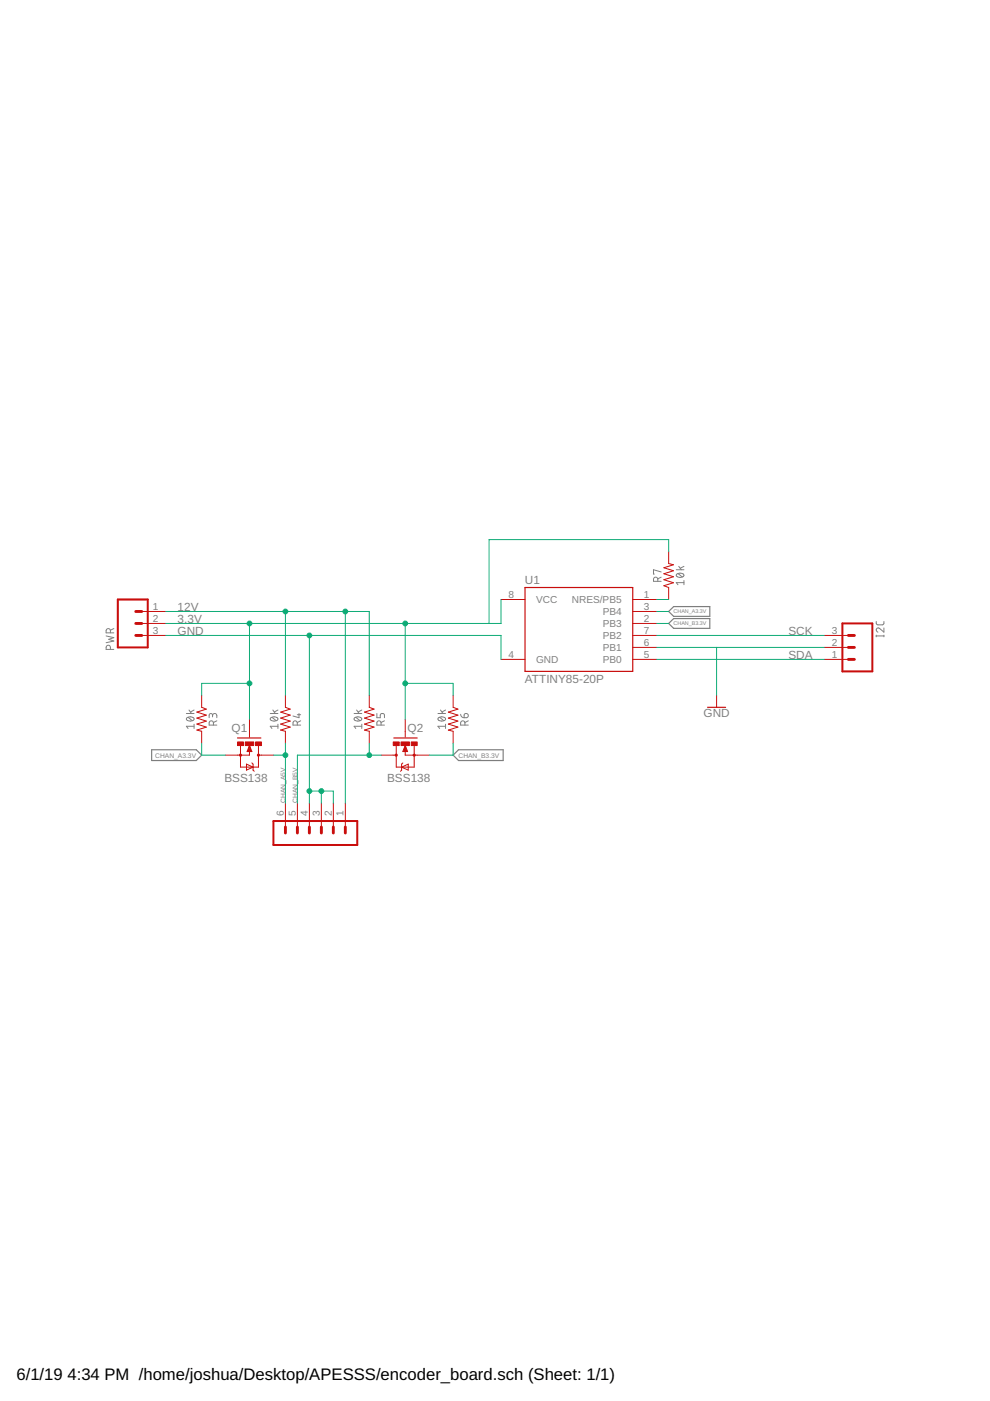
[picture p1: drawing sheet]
<svg xmlns="http://www.w3.org/2000/svg" width="210mm" height="297mm" viewBox="0 0 210 297" stroke-linecap="round" stroke-linejoin="round" font-family="sans-serif">
<g fill="none" stroke="#808080" stroke-width=".21">
<path d="M22.5 134.8l1.6 .4-1 .4 1 .3-1.6 .4M23.4 137.7v-.5a.46 .46 0 0 0-.4-.4 .46 .46 0 0 0-.5 .4v.5h1.6M23.4 134.2v-.5a.46 .46 0 0 0-.4-.4 .46 .46 0 0 0-.5 .4v.5h1.6M24.1 133.3l-.7 .3M139.5 123.3v-.5a.46 .46 0 0 0-.5-.4 .46 .46 0 0 0-.4 .4v.5h1.6M140.2 121.3l-1.6-.5v.9h.1M140.2 122.4l-.7 .3M143.4 120.8h1.6M143.5 121.7a1.04 1.04 0 0 1 1.5 .3 .95 .95 0 0 1-1.6 0zM143.7 121.6l1 .7M143.9 120.1l.6 .7M145 123.5h-1.6l.3 .5"/>
<path d="M145 123.1v.9M145 120.1l-.8 .4M185.8 131.8v.4l.3 .3 1.1-.1 .2-.2v-.4M185.8 134.8h1.6M185.8 134.7v.3M187.4 133.1v.9l-.9-.7a.44 .44 0 0 0-.7 .1 .44 .44 0 0 0 .3 .6M187.4 134.7v.3M39.5 151.3h1.6M39.6 152.2a1.02 1.02 0 0 1 1.5 .2 .97 .97 0 0 1-1.6 0zM39.9 152.1l.9 .7M40.1 150.5l.5 .8M41.1 154h-1.6l.4 .5"/>
<path d="M41.1 153.5v1M41.1 150.5l-.7 .5M45.1 151.7a.46 .46 0 0 1 .4-.4 .46 .46 0 0 1 .5 .4v.5M45.1 152v-.4a.36 .36 0 0 0-.4-.3 .36 .36 0 0 0-.4 .3v.6M45.3 153.7v-.4a.46 .46 0 0 0-.5-.5 .46 .46 0 0 0-.5 .5v.4h1.7M46 152.8l-.7 .4M57.3 151.3h1.6M57.4 152.2a1.02 1.02 0 0 1 1.5 .2 .97 .97 0 0 1-1.6 0zM57.7 152.1l.9 .7M57.8 150.5l.6 .8M58.9 154h-1.6l.4 .5M58.9 153.5v1"/>
<path d="M58.9 150.5l-.8 .5M63 153.7v-.4a.46 .46 0 0 0-.4-.5 .46 .46 0 0 0-.5 .5v.4h1.7M63 151.5h.8M63.4 151.3v.9l-1.3-.4M63.8 152.8l-.8 .4M75.1 151.3h1.6M75.2 152.2a1.03 1.03 0 0 1 1.5 .2 .97 .97 0 0 1-1.6 0zM75.4 152.1l.9 .7M75.6 150.5l.6 .8M76.7 154h-1.6l.3 .5M76.7 153.5v1M76.7 150.5l-.8 .5"/>
<path d="M79.9 151.3v.9h.7v-.6a.45 .45 0 0 1 .5-.3 .45 .45 0 0 1 .4 .3v.6M80.8 153.7v-.4a.44 .44 0 0 0-.5-.5 .44 .44 0 0 0-.4 .5v.4h1.6M81.5 152.8l-.7 .4M92.9 151.3h1.6M93 152.2a1 1 0 0 1 1.5 .2 .95 .95 0 0 1-1.6 0zM93.2 152.1l.9 .7M93.4 150.5l.5 .8M94.5 154h-1.6l.3 .5M94.5 153.5v1M94.5 150.5l-.8 .5M97.7 151.4l.3 .6 .4 .2M98.5 151.4a.46 .46 0 0 1 .7 .1 .46 .46 0 0 1-.4 .7h-.4z"/>
<path d="M98.6 153.7v-.4a.46 .46 0 0 0-.5-.5 .46 .46 0 0 0-.4 .5v.4h1.6M99.3 152.8l-.7 .4"/>
</g>
<path d="M141.8 129.6l1-1h7.7v2.1h-7.7zM141.8 132.2l1-1.1h7.7v2.1h-7.7zM32.2 159h9.4l1.2 1.1-1.2 1.1h-9.4zM96.1 160.1l1.1-1.1h9.5v2.2h-9.5z" fill="none" stroke="#808080" stroke-width=".25"/>
<g fill="none" stroke="#c90d0c" stroke-width=".21">
<path d="M141.8 116.9v2.6l1 .2-2 .7 2 .6-2 .6 2 .7-2 .6 2 .6-2 .7 1 .4v2.5M30.1 134.7h5M30.1 132.2h5M30.1 129.6h5M106.2 139.8h5.1M106.2 127.1h5.1M134.2 139.8h5M134.2 137.3h5M134.2 134.7h5M134.2 132.2h5M134.2 129.6h5M134.2 127.1h5"/>
<path d="M174.8 139.8h5.1M174.8 137.3h5.1M174.8 134.7h5.1M42.8 147.4v2.6l1 .3-2.1 .7 2.1 .6-2.1 .7 2.1 .6-2.1 .6 2.1 .7-2.1 .6 1.1 .2v2.6M51 158.1v4.5h3.8v-4.5M52.9 159.2v.9h-5.1M52.9 152.5v3.8M52.9 158.1l.5 1.2h-1zM60.5 147.4v2.6l1 .3-2 .7 2 .6-2 .7 2 .6-2 .6 2 .7-2 .6 1 .2v2.6M78.3 147.4v2.6l1 .3-2 .7 2 .6-2 .7 2 .6-2 .6 2 .7-2 .6 1 .2v2.6M85.9 159.2v.9h5.1M85.9 158.1l.5 1.2h-1z"/>
<path d="M85.9 152.5v3.8M87.8 158.1v4.5h-3.8v-4.5M96.1 147.4v2.6l1 .3-2 .7 2 .6-2 .7 2 .6-2 .6 2 .7-2 .6 1 .2v2.6M151.9 147.4v2.6M52.3 162l1.4 .6-1.4 .7zM53.4 161.8l.3 .2v1.3l.2 .2M54.8 160.1h3.2M60.5 170.3v5M63.1 170.3v5M65.6 170.3v5M68.1 170.3v5M70.7 170.3v5"/>
<path d="M73.2 170.3v5M80.8 160.1h3.2M85.2 162.6l1.4-.6v1.3zM85.4 161.8l-.2 .2v1.3l-.3 .2"/>
</g>
<path d="M111.3 124.6h22.9v17.7h-22.9zM50.4 156.5h4.9M83.5 156.5h5M150 150h3.8" fill="none" stroke="#c90d0c" stroke-width=".25"/>
<path d="M52.9 159v.2h-.3l.3-.9 .2 .9M85.9 159v.2h.3l-.3-.9-.2 .9" fill="none" stroke="#c90d0c" stroke-width=".32"/>
<g fill="none" stroke="#c90d0c" stroke-width=".42">
<path d="M25 127.1h6.3v10.2h-6.3zM178.6 132.2h6.4v10.1h-6.4zM58 174.1h17.8v5.1h-17.8z"/>
<circle cx="51" cy="160.1" r=".13"/>
<circle cx="54.8" cy="160.1" r=".13"/>
<circle cx="84" cy="160.1" r=".13"/>
<circle cx="87.8" cy="160.1" r=".13"/>
</g>
<g fill="#c90d0c" stroke="#c90d0c" stroke-width=".21">
<path d="M50.4 157.3h1.2v.8h-1.2z"/>
<path d="M54.2 157.3h1.2v.8h-1.2z"/>
<path d="M52 157.3h1.8v.8h-1.8z"/>
<path d="M87.2 157.3h1.3v.8h-1.3z"/>
<path d="M83.4 157.3h1.2v.8h-1.2z"/>
<path d="M85 157.3h1.8v.8h-1.8z"/>
</g>
<path d="M28.8 134.7h1.3M28.8 132.2h1.3M28.8 129.6h1.3M179.9 134.7h1.2M179.9 137.3h1.2M179.9 139.8h1.2M60.5 175.3v1.3M63.1 175.3v1.3M65.6 175.3v1.3M68.1 175.3v1.3M70.7 175.3v1.3M73.2 175.3v1.3" fill="none" stroke="#c90d0c" stroke-width=".61"/>
<g fill="none" stroke="#0dab76" stroke-width=".21">
<path d="M141.8 116.9v-2.5h-38.1v17.8M35.1 129.6h43.2v17.8M35.1 134.7h71.1v5.1M52.9 132.2v20.3M60.5 129.6v17.8M65.6 134.7v35.6M73.2 129.6v40.7M85.9 132.2v20.3M106.2 127.1v5.1h-71.1M139.2 129.6h2.6M139.2 132.2h2.6M139.2 134.7h35.6"/>
<path d="M139.2 137.3h35.6M139.2 139.8h35.6M139.2 127.1h2.6M151.9 137.3v10.1M42.8 157.6v2.5h5M52.9 144.9h-10.1v2.5M60.5 157.6v12.7M78.3 157.6v2.5M85.9 144.9h10.2v2.5M96.1 157.6v2.5h-5.1M58 160.1h2.5M65.6 167.7h5.1v2.6"/>
<path d="M68.1 167.7v2.6M80.8 160.1h-17.7v10.2"/>
</g>
<g fill="#0dab76" stroke="#0dab76" stroke-width=".21">
<circle cx="60.5" cy="129.6" r=".51"/>
<circle cx="73.2" cy="129.6" r=".51"/>
<circle cx="52.9" cy="132.2" r=".51"/>
<circle cx="52.9" cy="144.9" r=".51"/>
<circle cx="85.9" cy="144.9" r=".51"/>
<circle cx="85.9" cy="132.2" r=".51"/>
<circle cx="65.6" cy="134.7" r=".51"/>
<circle cx="65.6" cy="167.7" r=".51"/>
<circle cx="68.1" cy="167.7" r=".51"/>
<circle cx="60.5" cy="160.1" r=".51"/>
<circle cx="78.3" cy="160.1" r=".51"/>
</g>
<g font-size="3.5">
<text x="3.5" y="292.5">6/1/19</text>
<text x="14.3" y="292.5">4:34 PM /home/joshua/Desktop/APESSS/encoder_board.sch (Sheet: 1/1)</text>
</g>
<g font-size="2.5" fill="#808080">
<text x="111.3" y="123.8">U1</text>
<text x="37.7" y="129.6">12V</text>
<text x="37.7" y="132.2">3.3V</text>
<text x="37.7" y="134.7">GND</text>
<text x="167.2" y="134.7">SCK</text>
<text x="167.2" y="139.8">SDA</text>
<text x="111.3" y="144.9">ATTINY85-20P</text>
<text x="49.1" y="155.3">Q1</text>
<text x="86.4" y="155.3">Q2</text>
<text x="149.2" y="152">GND</text>
<text x="47.6" y="165.7">BSS138</text>
<text x="82.1" y="165.7">BSS138</text>
</g>
<g font-size="2.1" fill="#808080">
<text x="32.4" y="129.3">1</text>
<text x="32.4" y="131.8">2</text>
<text x="107.8" y="126.8">8</text>
<text x="113.6" y="127.9">VCC</text>
<text x="121.2" y="127.9">NRES/PB5</text>
<text x="127.8" y="130.4">PB4</text>
<text x="136.5" y="131.8">2</text>
<text x="136.5" y="129.3">3</text>
<text x="136.5" y="126.8">1</text>
<text x="32.4" y="134.4">3</text>
<text x="127.8" y="135.5">PB2</text>
<text x="127.8" y="132.9">PB3</text>
<text x="136.5" y="136.9">6</text>
<text x="136.5" y="134.4">7</text>
<text x="176.3" y="136.9">2</text>
<text x="176.3" y="134.4">3</text>
<text x="107.8" y="139.4">4</text>
<text x="113.6" y="140.6">GND</text>
<text x="127.8" y="140.6">PB0</text>
<text x="127.8" y="138">PB1</text>
<text x="136.5" y="139.4">5</text>
<text x="176.3" y="139.4">1</text>
<text x="60.2" y="173" transform="rotate(-90 60.2 173)">6</text>
<text x="62.7" y="173" transform="rotate(-90 62.7 173)">5</text>
<text x="65.2" y="173" transform="rotate(-90 65.2 173)">4</text>
<text x="67.8" y="173" transform="rotate(-90 67.8 173)">3</text>
<text x="70.3" y="173" transform="rotate(-90 70.3 173)">2</text>
<text x="72.9" y="173" transform="rotate(-90 72.9 173)">1</text>
</g>
<g font-size="1.4" fill="#808080">
<text x="32.9" y="160.6">CHAN_A3.3V</text>
<text x="97.2" y="160.6">CHAN_B3.3V</text>
<text x="60.5" y="170.3" transform="rotate(-90 60.5 170.3)">CHAN_A5V</text>
<text x="63.1" y="170.3" transform="rotate(-90 63.1 170.3)">CHAN_B5V</text>
</g>
<g font-size="1.1" fill="#808080">
<text x="142.8" y="130.1">CHAN_A3.3V</text>
<text x="142.8" y="132.6">CHAN_B3.3V</text>
</g>
</svg>
